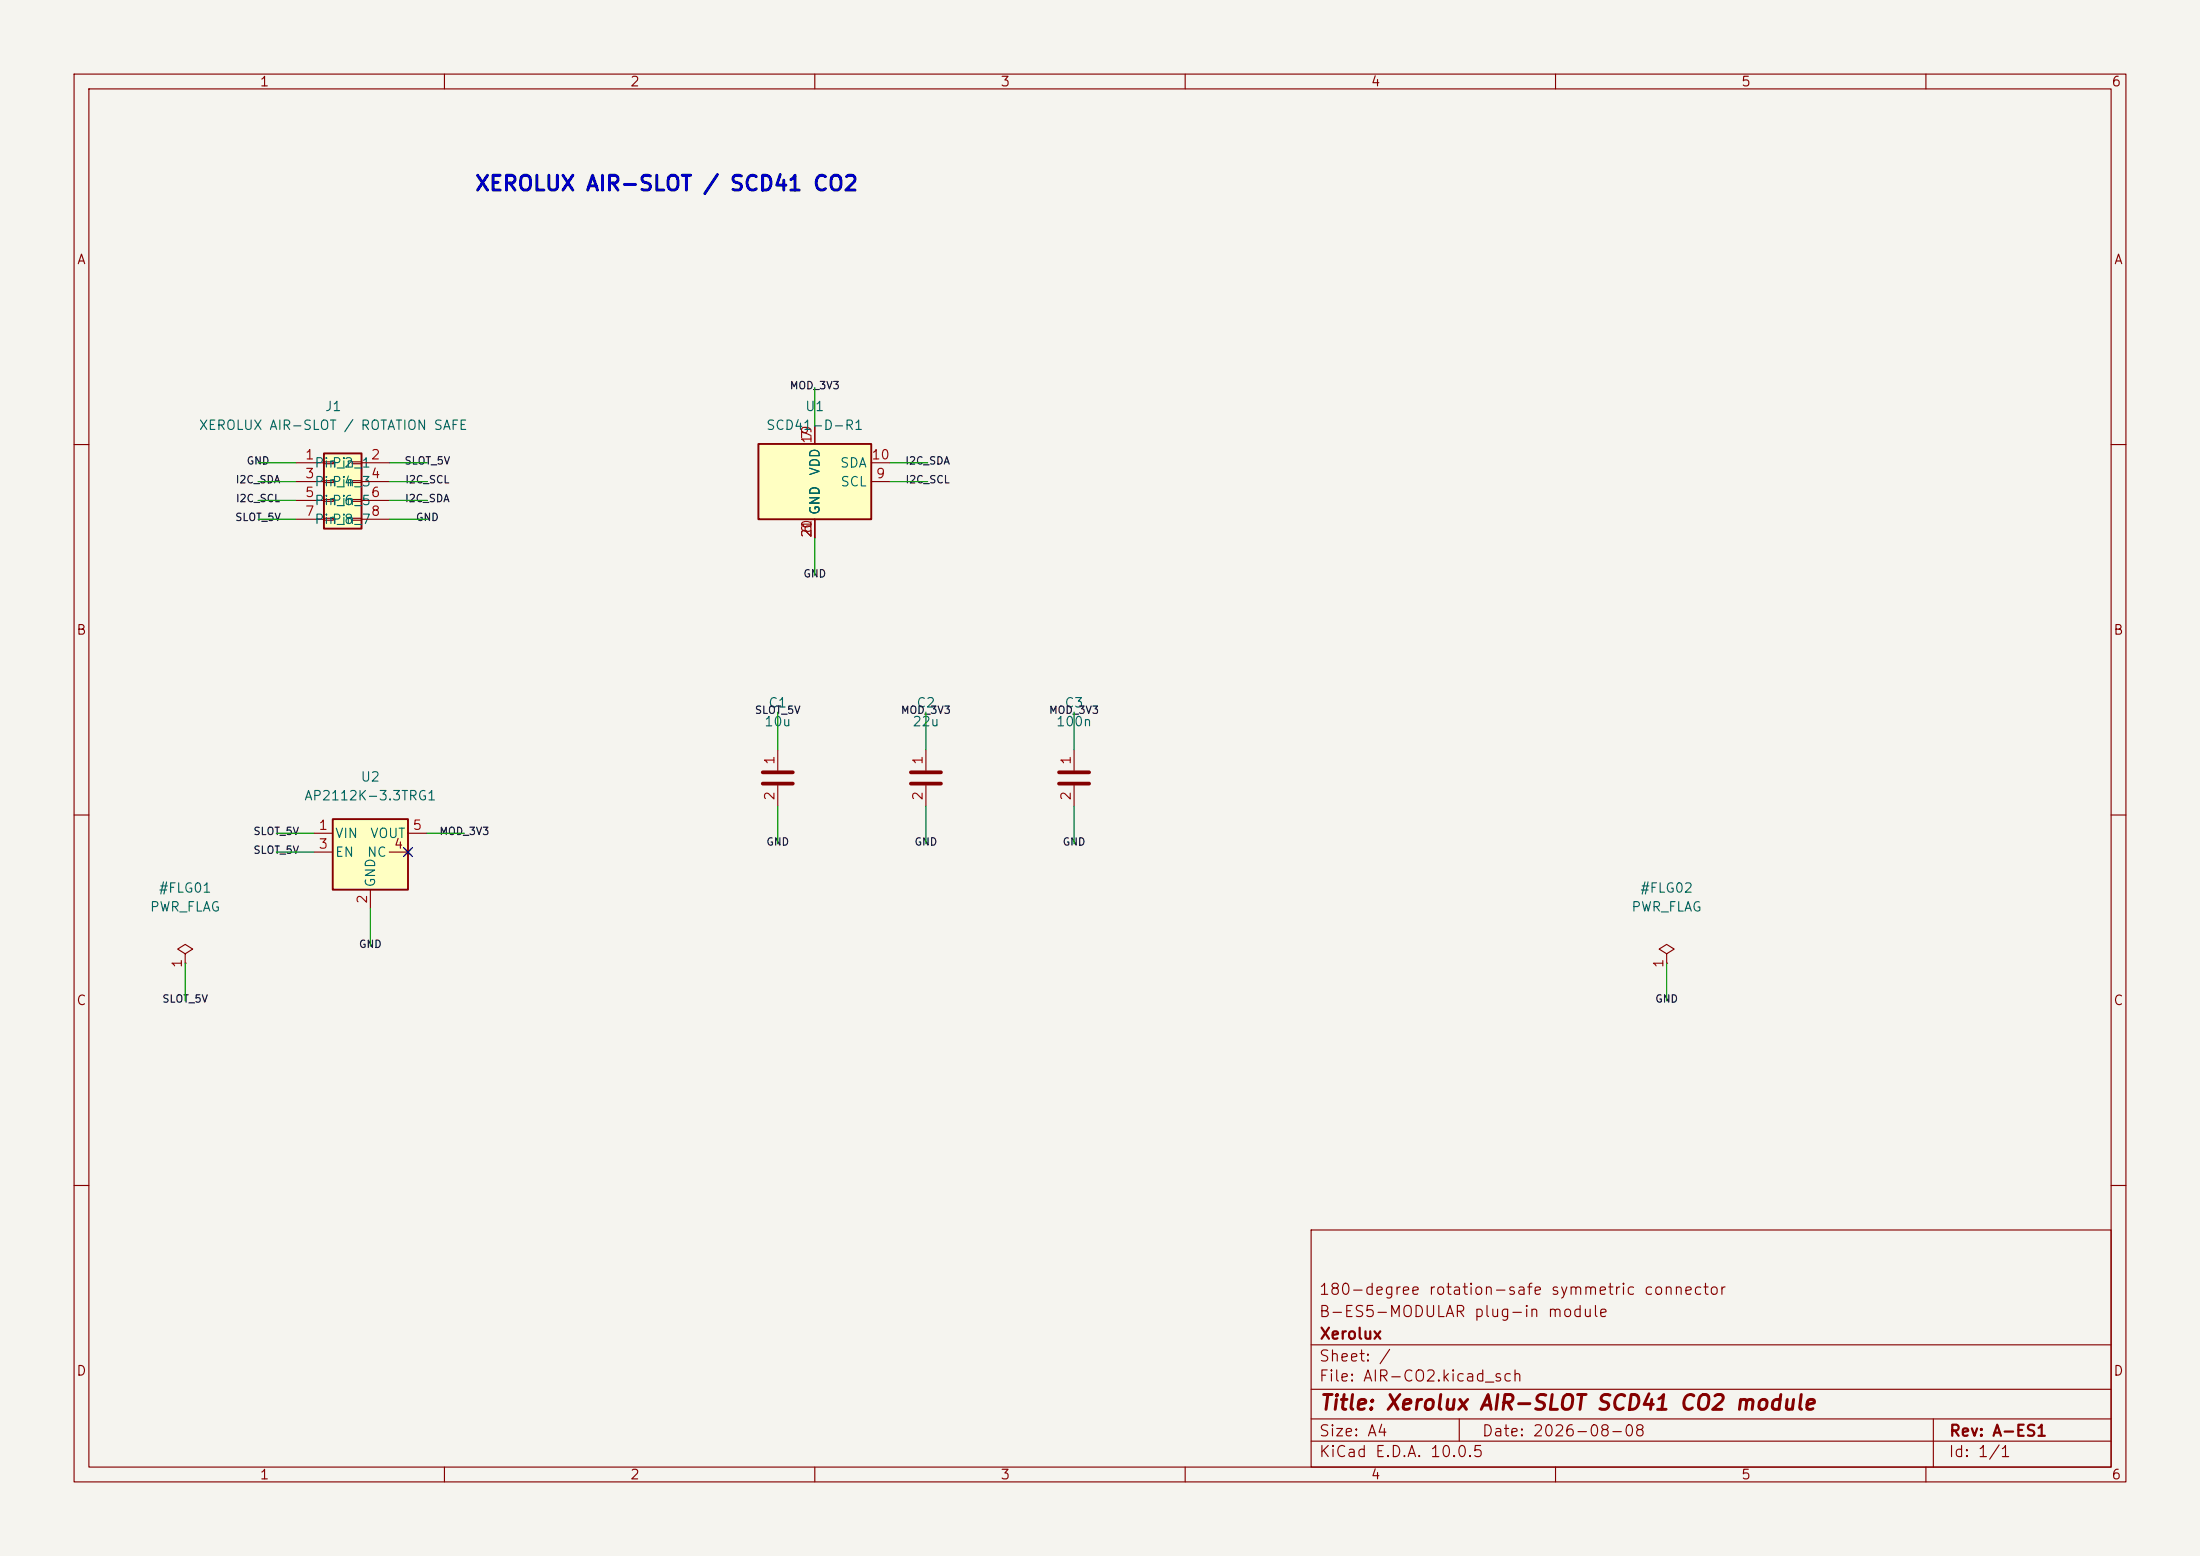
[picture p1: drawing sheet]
(kicad_sch (version 20231120) (generator eeschema)

 (paper "A4")

 (title_block
  (title "Xerolux AIR-SLOT SCD41 CO2 module")
  (date "2026-08-08")
  (rev "A-ES1")
  (company "Xerolux")
  (comment 1 "B-ES5-MODULAR plug-in module")
  (comment 2 "180-degree rotation-safe symmetric connector"))

 (lib_symbols
  (symbol "Connector_Generic:Conn_02x04_Odd_Even" (pin_names (offset 1.016)) (in_bom yes) (on_board yes)
   (property "Reference" "J" (at 1.27 5.08 0) (show_name) (effects (font (size 1.27 1.27))))
   (property "Value" "Conn_02x04_Odd_Even" (at 1.27 -7.62 0) (show_name) (effects (font (size 1.27 1.27))))
   (property "Footprint" "" (at 0 0 0) (show_name) (effects (font (size 1.27 1.27))))
   (property "Datasheet" "" (at 0 0 0) (show_name) (effects (font (size 1.27 1.27))))
   (property "Description" "Generic connector, double row, 02x04, odd/even pin numbering scheme (row 1 odd numbers, row 2 even numbers), script generated (kicad-library-utils/schlib/autogen/connector/)" (at 0 0 0) (show_name) (effects (font (size 1.27 1.27))))
   (symbol "Conn_02x04_Odd_Even_1_1"
    (rectangle (start -1.27 3.81) (end 3.81 -6.35) (stroke (width 0.254) (type default)) (fill (type background)))
    (rectangle (start -1.27 2.667) (end 0 2.413) (stroke (width 0.1524) (type default)) (fill (type none)))
    (rectangle (start -1.27 0.127) (end 0 -0.127) (stroke (width 0.1524) (type default)) (fill (type none)))
    (rectangle (start -1.27 -2.413) (end 0 -2.667) (stroke (width 0.1524) (type default)) (fill (type none)))
    (rectangle (start -1.27 -4.953) (end 0 -5.207) (stroke (width 0.1524) (type default)) (fill (type none)))
    (rectangle (start 3.81 2.667) (end 2.54 2.413) (stroke (width 0.1524) (type default)) (fill (type none)))
    (rectangle (start 3.81 0.127) (end 2.54 -0.127) (stroke (width 0.1524) (type default)) (fill (type none)))
    (rectangle (start 3.81 -2.413) (end 2.54 -2.667) (stroke (width 0.1524) (type default)) (fill (type none)))
    (rectangle (start 3.81 -4.953) (end 2.54 -5.207) (stroke (width 0.1524) (type default)) (fill (type none)))
    (pin passive line (at -5.08 2.54 0) (length 3.81) (name "Pin_1" (effects (font (size 1.27 1.27)))) (number "1" (effects (font (size 1.27 1.27)))))
    (pin passive line (at 7.62 2.54 180) (length 3.81) (name "Pin_2" (effects (font (size 1.27 1.27)))) (number "2" (effects (font (size 1.27 1.27)))))
    (pin passive line (at -5.08 0 0) (length 3.81) (name "Pin_3" (effects (font (size 1.27 1.27)))) (number "3" (effects (font (size 1.27 1.27)))))
    (pin passive line (at 7.62 0 180) (length 3.81) (name "Pin_4" (effects (font (size 1.27 1.27)))) (number "4" (effects (font (size 1.27 1.27)))))
    (pin passive line (at -5.08 -2.54 0) (length 3.81) (name "Pin_5" (effects (font (size 1.27 1.27)))) (number "5" (effects (font (size 1.27 1.27)))))
    (pin passive line (at 7.62 -2.54 180) (length 3.81) (name "Pin_6" (effects (font (size 1.27 1.27)))) (number "6" (effects (font (size 1.27 1.27)))))
    (pin passive line (at -5.08 -5.08 0) (length 3.81) (name "Pin_7" (effects (font (size 1.27 1.27)))) (number "7" (effects (font (size 1.27 1.27)))))
    (pin passive line (at 7.62 -5.08 180) (length 3.81) (name "Pin_8" (effects (font (size 1.27 1.27)))) (number "8" (effects (font (size 1.27 1.27)))))))

  (symbol "power:PWR_FLAG" (power) (pin_names (offset 0)) (in_bom yes) (on_board yes)
   (property "Reference" "#FLG" (at 0 1.905 0) (show_name) (effects (font (size 1.27 1.27))))
   (property "Value" "PWR_FLAG" (at 0 3.81 0) (show_name) (effects (font (size 1.27 1.27))))
   (property "Footprint" "" (at 0 0 0) (show_name) (effects (font (size 1.27 1.27))))
   (property "Datasheet" "" (at 0 0 0) (show_name) (effects (font (size 1.27 1.27))))
   (property "Description" "Special symbol for telling ERC where power comes from" (at 0 0 0) (show_name) (effects (font (size 1.27 1.27))))
   (symbol "PWR_FLAG_0_0"
    (pin power_out line (at 0 0 90) (length 0) (name "" (effects (font (size 1.27 1.27)))) (number "1" (effects (font (size 1.27 1.27))))))
   (symbol "PWR_FLAG_0_1"
    (polyline (pts (xy 0 0) (xy 0 1.27) (xy -1.016 1.905) (xy 0 2.54) (xy 1.016 1.905) (xy 0 1.27)) (stroke (width 0) (type default)) (fill (type none)))))

  (symbol "Sensor_Gas:SCD41-D-R2" (in_bom yes) (on_board yes)
   (property "Reference" "U" (at -7.62 6.35 0) (show_name) (effects (font (size 1.27 1.27))))
   (property "Value" "SCD41-D-R2" (at 6.985 6.35 0) (show_name) (effects (font (size 1.27 1.27))))
   (property "Footprint" "Sensor:Sensirion_SCD4x-1EP_10.1x10.1mm_P1.25mm_EP4.8x4.8mm" (at 0 0 0) (show_name) (effects (font (size 1.27 1.27))))
   (property "Datasheet" "https://sensirion.com/media/documents/E0F04247/631EF271/CD_DS_SCD40_SCD41_Datasheet_D1.pdf" (at 0 0 0) (show_name) (effects (font (size 1.27 1.27))))
   (property "Description" "Photoacoustic CO2 sensor, 40 000 ppm, I2C, 2.4-5.5 V, High accuracy  400 - 5000 ppm" (at 0 0 0) (show_name) (effects (font (size 1.27 1.27))))
   (symbol "SCD41-D-R2_0_1"
    (rectangle (start 7.62 5.08) (end -7.62 -5.08) (stroke (width 0.254) (type default)) (fill (type background))))
   (symbol "SCD41-D-R2_1_1"
    (pin power_in line (at 0 -7.62 90) (length 2.54) (name "GND" (effects (font (size 1.27 1.27)))) (number "6" (effects (font (size 1.27 1.27)))))
    (pin power_in line (at 0 7.62 270) (length 2.54) (name "VDD" (effects (font (size 1.27 1.27)))) (number "7" (effects (font (size 1.27 1.27)))))
    (pin input line (at 10.16 0 180) (length 2.54) (name "SCL" (effects (font (size 1.27 1.27)))) (number "9" (effects (font (size 1.27 1.27)))))
    (pin bidirectional line (at 10.16 2.54 180) (length 2.54) (name "SDA" (effects (font (size 1.27 1.27)))) (number "10" (effects (font (size 1.27 1.27)))))
    (pin passive line (at 0 7.62 270) (length 2.54) (name "VDD" (effects (font (size 1.27 1.27)))) (number "19" (effects (font (size 1.27 1.27)))))
    (pin passive line (at 0 -7.62 90) (length 2.54) (name "GND" (effects (font (size 1.27 1.27)))) (number "20" (effects (font (size 1.27 1.27)))))
    (pin passive line (at 0 -7.62 90) (length 2.54) (name "GND" (effects (font (size 1.27 1.27)))) (number "21" (effects (font (size 1.27 1.27)))))))

  (symbol "Regulator_Linear:AP2112K-3.3" (pin_names (offset 0.254)) (in_bom yes) (on_board yes)
   (property "Reference" "U" (at -5.08 5.715 0) (show_name) (effects (font (size 1.27 1.27)) (justify left)))
   (property "Value" "AP2112K-3.3" (at 0 5.715 0) (show_name) (effects (font (size 1.27 1.27)) (justify left)))
   (property "Footprint" "Package_TO_SOT_SMD:SOT-23-5" (at 0 8.255 0) (show_name) (effects (font (size 1.27 1.27))))
   (property "Datasheet" "https://www.diodes.com/assets/Datasheets/AP2112.pdf" (at 0 2.54 0) (show_name) (effects (font (size 1.27 1.27))))
   (property "Description" "600mA low dropout linear regulator, with enable pin, 3.8V-6V input voltage range, 3.3V fixed positive output, SOT-23-5" (at 0 0 0) (show_name) (effects (font (size 1.27 1.27))))
   (symbol "AP2112K-3.3_0_1"
    (rectangle (start -5.08 4.445) (end 5.08 -5.08) (stroke (width 0.254) (type default)) (fill (type background))))
   (symbol "AP2112K-3.3_1_1"
    (pin power_in line (at -7.62 2.54 0) (length 2.54) (name "VIN" (effects (font (size 1.27 1.27)))) (number "1" (effects (font (size 1.27 1.27)))))
    (pin power_in line (at 0 -7.62 90) (length 2.54) (name "GND" (effects (font (size 1.27 1.27)))) (number "2" (effects (font (size 1.27 1.27)))))
    (pin input line (at -7.62 0 0) (length 2.54) (name "EN" (effects (font (size 1.27 1.27)))) (number "3" (effects (font (size 1.27 1.27)))))
    (pin no_connect line (at 5.08 0 180) (length 2.54) (name "NC" (effects (font (size 1.27 1.27)))) (number "4" (effects (font (size 1.27 1.27)))))
    (pin power_out line (at 7.62 2.54 180) (length 2.54) (name "VOUT" (effects (font (size 1.27 1.27)))) (number "5" (effects (font (size 1.27 1.27)))))))

  (symbol "Device:C" (pin_names (offset 0.254)) (in_bom yes) (on_board yes)
   (property "Reference" "C" (at 0.635 2.54 0) (show_name) (effects (font (size 1.27 1.27)) (justify left)))
   (property "Value" "C" (at 0.635 -2.54 0) (show_name) (effects (font (size 1.27 1.27)) (justify left)))
   (property "Footprint" "" (at 0.9652 -3.81 0) (show_name) (effects (font (size 1.27 1.27))))
   (property "Datasheet" "" (at 0 0 0) (show_name) (effects (font (size 1.27 1.27))))
   (property "Description" "Unpolarized capacitor" (at 0 0 0) (show_name) (effects (font (size 1.27 1.27))))
   (symbol "C_0_1"
    (polyline (pts (xy -2.032 0.762) (xy 2.032 0.762)) (stroke (width 0.508) (type default)) (fill (type none)))
    (polyline (pts (xy -2.032 -0.762) (xy 2.032 -0.762)) (stroke (width 0.508) (type default)) (fill (type none))))
   (symbol "C_1_1"
    (pin passive line (at 0 3.81 270) (length 2.794) (name "" (effects (font (size 1.27 1.27)))) (number "1" (effects (font (size 1.27 1.27)))))
    (pin passive line (at 0 -3.81 90) (length 2.794) (name "" (effects (font (size 1.27 1.27)))) (number "2" (effects (font (size 1.27 1.27))))))))

 (no_connect (at 55.08 115))

 (wire (pts (xy 39.92 62.46) (xy 34.84 62.46)) (stroke (width 0.0)))
 (wire (pts (xy 52.62 62.46) (xy 57.7 62.46)) (stroke (width 0.0)))
 (wire (pts (xy 39.92 65) (xy 34.84 65.0)) (stroke (width 0.0)))
 (wire (pts (xy 52.62 65) (xy 57.7 65.0)) (stroke (width 0.0)))
 (wire (pts (xy 39.92 67.54) (xy 34.84 67.54)) (stroke (width 0.0)))
 (wire (pts (xy 52.62 67.54) (xy 57.7 67.54)) (stroke (width 0.0)))
 (wire (pts (xy 39.92 70.08) (xy 34.84 70.08)) (stroke (width 0.0)))
 (wire (pts (xy 52.62 70.08) (xy 57.7 70.08)) (stroke (width 0.0)))
 (wire (pts (xy 25 130) (xy 25.0 135.08)) (stroke (width 0.0)))
 (wire (pts (xy 225 130) (xy 225.0 135.08)) (stroke (width 0.0)))
 (wire (pts (xy 110 72.62) (xy 110.0 77.7)) (stroke (width 0.0)))
 (wire (pts (xy 110 57.38) (xy 110.0 52.3)) (stroke (width 0.0)))
 (wire (pts (xy 120.16 65) (xy 125.24 65.0)) (stroke (width 0.0)))
 (wire (pts (xy 120.16 62.46) (xy 125.24 62.46)) (stroke (width 0.0)))
 (wire (pts (xy 42.38 112.46) (xy 37.3 112.46)) (stroke (width 0.0)))
 (wire (pts (xy 50 122.62) (xy 50.0 127.7)) (stroke (width 0.0)))
 (wire (pts (xy 42.38 115) (xy 37.3 115.0)) (stroke (width 0.0)))
 (wire (pts (xy 57.62 112.46) (xy 62.7 112.46)) (stroke (width 0.0)))
 (wire (pts (xy 105 101.19) (xy 105.0 96.11)) (stroke (width 0.0)))
 (wire (pts (xy 105 108.81) (xy 105.0 113.89)) (stroke (width 0.0)))
 (wire (pts (xy 125 101.19) (xy 125.0 96.11)) (stroke (width 0.0)))
 (wire (pts (xy 125 108.81) (xy 125.0 113.89)) (stroke (width 0.0)))
 (wire (pts (xy 145 101.19) (xy 145.0 96.11)) (stroke (width 0.0)))
 (wire (pts (xy 145 108.81) (xy 145.0 113.89)) (stroke (width 0.0)))

 (text "XEROLUX AIR-SLOT / SCD41 CO2" (at 90 25 0) (effects (font (size 2.0 2.0) bold)))

 (label "GND" (at 34.84 62.46 180) (effects (font (size 1.0 1.0))))
 (label "SLOT_5V" (at 57.7 62.46 0) (effects (font (size 1.0 1.0))))
 (label "I2C_SDA" (at 34.84 65.0 180) (effects (font (size 1.0 1.0))))
 (label "I2C_SCL" (at 57.7 65.0 0) (effects (font (size 1.0 1.0))))
 (label "I2C_SCL" (at 34.84 67.54 180) (effects (font (size 1.0 1.0))))
 (label "I2C_SDA" (at 57.7 67.54 0) (effects (font (size 1.0 1.0))))
 (label "SLOT_5V" (at 34.84 70.08 180) (effects (font (size 1.0 1.0))))
 (label "GND" (at 57.7 70.08 0) (effects (font (size 1.0 1.0))))
 (label "SLOT_5V" (at 25.0 135.08 0) (effects (font (size 1.0 1.0))))
 (label "GND" (at 225.0 135.08 0) (effects (font (size 1.0 1.0))))
 (label "GND" (at 110.0 77.7 0) (effects (font (size 1.0 1.0))))
 (label "MOD_3V3" (at 110.0 52.3 0) (effects (font (size 1.0 1.0))))
 (label "I2C_SCL" (at 125.24 65.0 0) (effects (font (size 1.0 1.0))))
 (label "I2C_SDA" (at 125.24 62.46 0) (effects (font (size 1.0 1.0))))
 (label "SLOT_5V" (at 37.3 112.46 180) (effects (font (size 1.0 1.0))))
 (label "GND" (at 50.0 127.7 0) (effects (font (size 1.0 1.0))))
 (label "SLOT_5V" (at 37.3 115.0 180) (effects (font (size 1.0 1.0))))
 (label "MOD_3V3" (at 62.7 112.46 0) (effects (font (size 1.0 1.0))))
 (label "SLOT_5V" (at 105.0 96.11 0) (effects (font (size 1.0 1.0))))
 (label "GND" (at 105.0 113.89 0) (effects (font (size 1.0 1.0))))
 (label "MOD_3V3" (at 125.0 96.11 0) (effects (font (size 1.0 1.0))))
 (label "GND" (at 125.0 113.89 0) (effects (font (size 1.0 1.0))))
 (label "MOD_3V3" (at 145.0 96.11 0) (effects (font (size 1.0 1.0))))
 (label "GND" (at 145.0 113.89 0) (effects (font (size 1.0 1.0))))

 (symbol (lib_name "Connector_Generic:Conn_02x04_Odd_Even") (lib_id "Connector_Generic:Conn_02x04_Odd_Even") (at 45 65 0) (unit 1) (in_bom yes) (on_board yes) (dnp no)
  (property "Reference" "J1" (at 45 54.84 0) (effects (font (size 1.27 1.27))))
  (property "Value" "XEROLUX AIR-SLOT / ROTATION SAFE" (at 45 57.38 0) (effects (font (size 1.27 1.27))))
  (property "Footprint" "Connector_PinSocket_2.54mm:PinSocket_2x04_P2.54mm_Vertical" (at 45 59.92 0) (effects (font (size 1.27 1.27)) hide))
  (property "Datasheet" "~" (at 45 59.92 0) (effects (font (size 1.27 1.27)) hide))
  (property "Description" "Generic connector, double row, 02x04, odd/even pin numbering scheme (row 1 odd numbers, row 2 even numbers), script generated (kicad-library-utils/schlib/autogen/connector/)" (at 45 59.92 0) (effects (font (size 1.27 1.27)) hide))
  (property "ki_fp_filters" "Connector*:*_2x??_*" (at 45 59.92 0) (effects (font (size 1.27 1.27)) hide)) (pin "1") (pin "2") (pin "3") (pin "4") (pin "5") (pin "6") (pin "7") (pin "8"))

 (symbol (lib_name "power:PWR_FLAG") (lib_id "power:PWR_FLAG") (at 25 130 0) (unit 1) (in_bom no) (on_board no) (dnp no)
  (property "Reference" "#FLG01" (at 25 119.84 0) (effects (font (size 1.27 1.27))))
  (property "Value" "PWR_FLAG" (at 25 122.38000000000001 0) (effects (font (size 1.27 1.27))))
  (property "Footprint" "" (at 25 124.92 0) (effects (font (size 1.27 1.27)) hide))
  (property "Datasheet" "~" (at 25 124.92 0) (effects (font (size 1.27 1.27)) hide))
  (property "Description" "Special symbol for telling ERC where power comes from" (at 25 124.92 0) (effects (font (size 1.27 1.27)) hide))
  (property "ki_keywords" "flag power" (at 25 124.92 0) (effects (font (size 1.27 1.27)) hide)) (pin "1"))

 (symbol (lib_name "power:PWR_FLAG") (lib_id "power:PWR_FLAG") (at 225 130 0) (unit 1) (in_bom no) (on_board no) (dnp no)
  (property "Reference" "#FLG02" (at 225 119.84 0) (effects (font (size 1.27 1.27))))
  (property "Value" "PWR_FLAG" (at 225 122.38000000000001 0) (effects (font (size 1.27 1.27))))
  (property "Footprint" "" (at 225 124.92 0) (effects (font (size 1.27 1.27)) hide))
  (property "Datasheet" "~" (at 225 124.92 0) (effects (font (size 1.27 1.27)) hide))
  (property "Description" "Special symbol for telling ERC where power comes from" (at 225 124.92 0) (effects (font (size 1.27 1.27)) hide))
  (property "ki_keywords" "flag power" (at 225 124.92 0) (effects (font (size 1.27 1.27)) hide)) (pin "1"))

 (symbol (lib_name "Sensor_Gas:SCD41-D-R2") (lib_id "Sensor_Gas:SCD41-D-R2") (at 110 65 0) (unit 1) (in_bom yes) (on_board yes) (dnp no)
  (property "Reference" "U1" (at 110 54.84 0) (effects (font (size 1.27 1.27))))
  (property "Value" "SCD41-D-R1" (at 110 57.38 0) (effects (font (size 1.27 1.27))))
  (property "Footprint" "Xerolux-Air:SENSOR-SMD_SCD41-D-R1" (at 110 59.92 0) (effects (font (size 1.27 1.27)) hide))
  (property "Datasheet" "https://sensirion.com/resource/datasheet/scd4x" (at 110 59.92 0) (effects (font (size 1.27 1.27)) hide))
  (property "Description" "Photoacoustic CO2 sensor, 40 000 ppm, I2C, 2.4-5.5 V, High accuracy  400 - 5000 ppm" (at 110 59.92 0) (effects (font (size 1.27 1.27)) hide))
  (property "ki_fp_filters" "Sensirion*SCD4?*" (at 110 59.92 0) (effects (font (size 1.27 1.27)) hide)) (pin "6") (pin "7") (pin "9") (pin "10") (pin "19") (pin "20") (pin "21"))

 (symbol (lib_name "Regulator_Linear:AP2112K-3.3") (lib_id "Regulator_Linear:AP2112K-3.3") (at 50 115 0) (unit 1) (in_bom yes) (on_board yes) (dnp no)
  (property "Reference" "U2" (at 50 104.84 0) (effects (font (size 1.27 1.27))))
  (property "Value" "AP2112K-3.3TRG1" (at 50 107.38000000000001 0) (effects (font (size 1.27 1.27))))
  (property "Footprint" "Package_TO_SOT_SMD:SOT-23-5" (at 50 109.92 0) (effects (font (size 1.27 1.27)) hide))
  (property "Datasheet" "https://www.diodes.com/assets/Datasheets/AP2112.pdf" (at 50 109.92 0) (effects (font (size 1.27 1.27)) hide))
  (property "Description" "600mA low dropout linear regulator, with enable pin, 3.8V-6V input voltage range, 3.3V fixed positive output, SOT-23-5" (at 50 109.92 0) (effects (font (size 1.27 1.27)) hide))
  (property "ki_fp_filters" "SOT?23?5*" (at 50 109.92 0) (effects (font (size 1.27 1.27)) hide)) (pin "1") (pin "2") (pin "3") (pin "4") (pin "5"))

 (symbol (lib_name "Device:C") (lib_id "Device:C") (at 105 105 0) (unit 1) (in_bom yes) (on_board yes) (dnp no)
  (property "Reference" "C1" (at 105 94.84 0) (effects (font (size 1.27 1.27))))
  (property "Value" "10u" (at 105 97.38000000000001 0) (effects (font (size 1.27 1.27))))
  (property "Footprint" "Capacitor_SMD:C_0805_2012Metric" (at 105 99.92 0) (effects (font (size 1.27 1.27)) hide))
  (property "Datasheet" "~" (at 105 99.92 0) (effects (font (size 1.27 1.27)) hide))
  (property "Description" "Unpolarized capacitor" (at 105 99.92 0) (effects (font (size 1.27 1.27)) hide))
  (property "ki_fp_filters" "C_*" (at 105 99.92 0) (effects (font (size 1.27 1.27)) hide)) (pin "1") (pin "2"))

 (symbol (lib_name "Device:C") (lib_id "Device:C") (at 125 105 0) (unit 1) (in_bom yes) (on_board yes) (dnp no)
  (property "Reference" "C2" (at 125 94.84 0) (effects (font (size 1.27 1.27))))
  (property "Value" "22u" (at 125 97.38000000000001 0) (effects (font (size 1.27 1.27))))
  (property "Footprint" "Capacitor_SMD:C_0805_2012Metric" (at 125 99.92 0) (effects (font (size 1.27 1.27)) hide))
  (property "Datasheet" "~" (at 125 99.92 0) (effects (font (size 1.27 1.27)) hide))
  (property "Description" "Unpolarized capacitor" (at 125 99.92 0) (effects (font (size 1.27 1.27)) hide))
  (property "ki_fp_filters" "C_*" (at 125 99.92 0) (effects (font (size 1.27 1.27)) hide)) (pin "1") (pin "2"))

 (symbol (lib_name "Device:C") (lib_id "Device:C") (at 145 105 0) (unit 1) (in_bom yes) (on_board yes) (dnp no)
  (property "Reference" "C3" (at 145 94.84 0) (effects (font (size 1.27 1.27))))
  (property "Value" "100n" (at 145 97.38000000000001 0) (effects (font (size 1.27 1.27))))
  (property "Footprint" "Capacitor_SMD:C_0603_1608Metric" (at 145 99.92 0) (effects (font (size 1.27 1.27)) hide))
  (property "Datasheet" "~" (at 145 99.92 0) (effects (font (size 1.27 1.27)) hide))
  (property "Description" "Unpolarized capacitor" (at 145 99.92 0) (effects (font (size 1.27 1.27)) hide))
  (property "ki_fp_filters" "C_*" (at 145 99.92 0) (effects (font (size 1.27 1.27)) hide)) (pin "1") (pin "2")))
